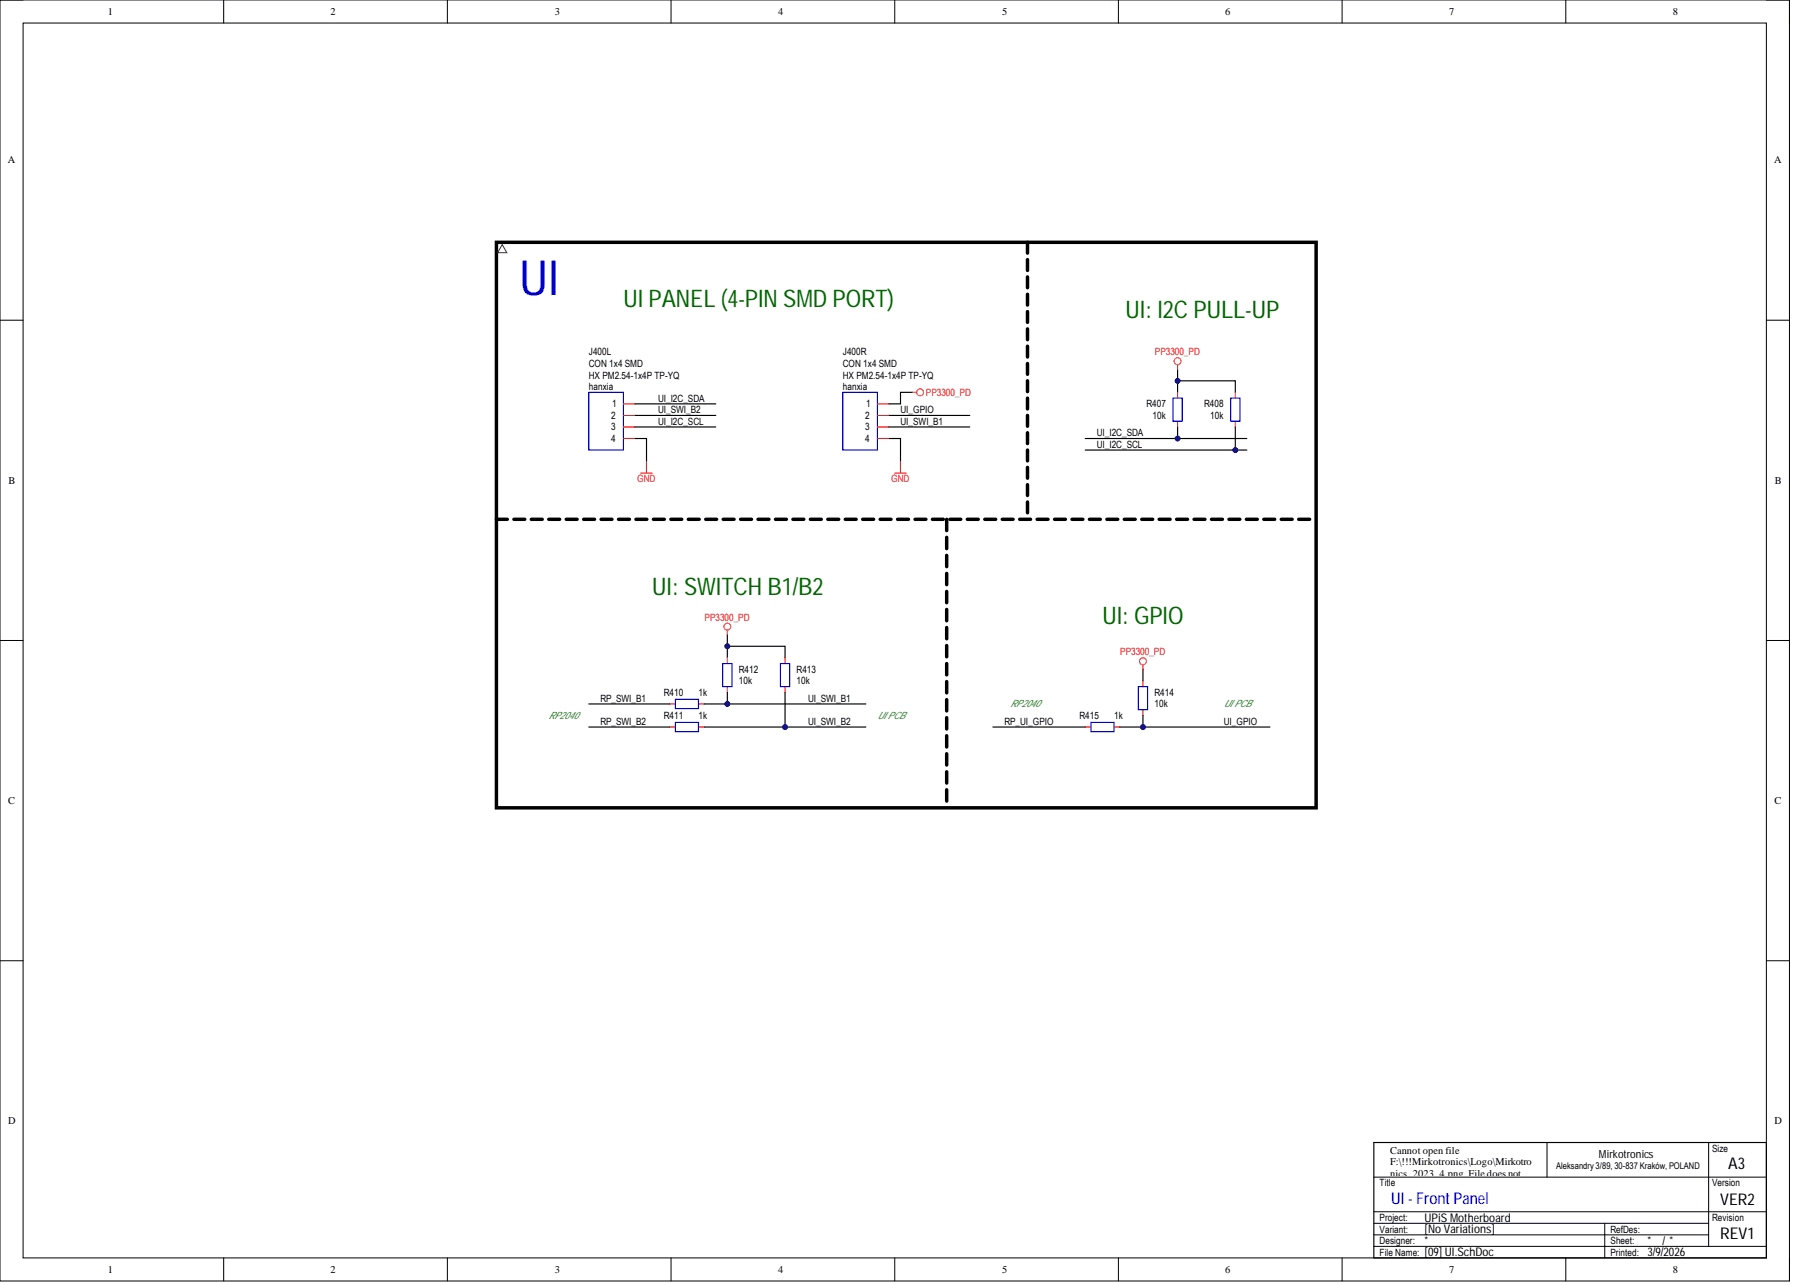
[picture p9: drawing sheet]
<svg xmlns="http://www.w3.org/2000/svg" width="393mm" height="282mm" viewBox="0 0 393 282" stroke-linecap="round" stroke-linejoin="round" font-family="sans-serif">
<g fill="none" stroke="#000" stroke-width=".22">
<path d="M0 0h392.6v281h-392.6zM0 0h5.1M49.1 0v5.1M98.1 0v5.1M147.2 0v5.1M196.3 0v5.1M245.4 0v5.1M294.4 0v5.1M343.5 0v5.1M387.5 0h5.1v5.1M5.1 5.1h382.4v270.8h-382.4zM0 70.2h5.1"/>
<path d="M387.5 70.2h5.1M0 140.5h5.1M387.5 140.5h5.1M0 210.7h5.1M387.5 210.7h5.1M301.4 258.2h86.1M339.4 250.6v7.6M374.8 250.6v22.8M49.1 275.9v5.1M98.1 275.9v5.1M147.2 275.9v5.1M196.3 275.9v5.1"/>
<path d="M245.4 275.9v5.1M294.4 275.9v5.1M301.4 268.3h73.4M301.4 270.9h73.4M301.4 265.8h86.1M301.4 273.4h86.1M343.5 275.9v5.1M352 268.3v7.6M392.6 275.9v5.1"/>
</g>
<path d="M301.4 250.6h86.1v25.3h-86.1z" fill="none" stroke="#000" stroke-width=".25"/>
<path d="M108.9 53.2h179.8v124h-179.8z" fill="none" stroke="#000" stroke-width=".76"/>
<path d="M110.2 53.7l1 1.7h-2z" fill="none" stroke="#333" stroke-width=".22"/>
<path d="M129.2 86.1h7.6v12.6h-7.6z" fill-rule="evenodd" fill="#fff"/>
<path d="M129.2 86.1h7.6v12.6h-7.6z" fill="none" stroke="#00c" stroke-width=".25"/>
<path d="M136.8 88.6h2.5M136.8 93.7h2.5M136.8 91.1h2.5M136.8 96.2h2.5" fill="none" stroke="#f00" stroke-width=".25"/>
<path d="M184.9 86.1h7.6v12.6h-7.6z" fill-rule="evenodd" fill="#fff"/>
<path d="M184.9 86.1h7.6v12.6h-7.6z" fill="none" stroke="#00c" stroke-width=".25"/>
<path d="M192.5 88.6h2.5M192.5 93.7h2.5M192.5 91.1h2.5M192.5 96.2h2.5M200.1 86.1h1M140.6 103.8h2.5M141.8 101.3v2.5M196.3 103.8h2.5M197.6 101.3v2.5" fill="none" stroke="#f00" stroke-width=".25"/>
<path d="M139.3 96.2h2.5v5.1M139.3 88.6h17.7M139.3 91.1h17.7M139.3 93.7h17.7M195 96.2h2.6v5.1M195 91.1h17.7M195 93.7h17.7M200.1 86.1h-2.5v2.5h-2.6M271 93.7v5" fill="none" stroke="#000" stroke-width=".25"/>
<circle cx="201.9" cy="86.1" r=".76" fill="none" stroke="#f00" stroke-width=".22"/>
<circle cx="271" cy="98.7" r=".51" fill="#000080"/>
<circle cx="271" cy="98.7" r=".51" fill="none" stroke="#000080" stroke-width=".22"/>
<path d="M258.3 93.7v2.5" fill="none" stroke="#000" stroke-width=".25"/>
<circle cx="258.3" cy="96.2" r=".51" fill="#000080"/>
<circle cx="258.3" cy="96.2" r=".51" fill="none" stroke="#000080" stroke-width=".22"/>
<path d="M258.3 86.1v-2.6h12.7v2.6" fill="none" stroke="#000" stroke-width=".25"/>
<circle cx="258.3" cy="83.5" r=".51" fill="#000080"/>
<circle cx="258.3" cy="83.5" r=".51" fill="none" stroke="#000080" stroke-width=".22"/>
<path d="M258.3 81v2.5" fill="none" stroke="#000" stroke-width=".25"/>
<circle cx="258.3" cy="83.5" r=".51" fill="#000080"/>
<circle cx="258.3" cy="83.5" r=".51" fill="none" stroke="#000080" stroke-width=".22"/>
<path d="M238.1 96.2h35.4" fill="none" stroke="#000" stroke-width=".25"/>
<circle cx="258.3" cy="96.2" r=".51" fill="#000080"/>
<circle cx="258.3" cy="96.2" r=".51" fill="none" stroke="#000080" stroke-width=".22"/>
<path d="M238.1 98.7h35.4" fill="none" stroke="#000" stroke-width=".25"/>
<circle cx="271" cy="98.7" r=".51" fill="#000080"/>
<circle cx="271" cy="98.7" r=".51" fill="none" stroke="#000080" stroke-width=".22"/>
<path d="M258.3 80v1M258.3 86.1v1.2M258.3 92.4v1.3M271 86.1v1.2M271 92.4v1.3M146.9 154.4h1.3M146.9 159.5h1.3M153.2 154.4h1.3M153.2 159.5h1.3" fill="none" stroke="#f00" stroke-width=".25"/>
<path d="M257.3 87.3h2.1v5.1h-2.1zM270 87.3h2v5.1h-2zM148.2 153.4h5v2h-5zM148.2 158.5h5v2h-5z" fill="none" stroke="#00c" stroke-width=".25"/>
<circle cx="258.3" cy="79.2" r=".76" fill="none" stroke="#f00" stroke-width=".22"/>
<path d="M129.2 154.4h17.7M129.2 159.5h17.7M154.5 154.4h35.5" fill="none" stroke="#000" stroke-width=".25"/>
<circle cx="159.6" cy="154.4" r=".51" fill="#000080"/>
<circle cx="159.6" cy="154.4" r=".51" fill="none" stroke="#000080" stroke-width=".22"/>
<path d="M154.5 159.5h35.5" fill="none" stroke="#000" stroke-width=".25"/>
<circle cx="172.2" cy="159.5" r=".51" fill="#000080"/>
<circle cx="172.2" cy="159.5" r=".51" fill="none" stroke="#000080" stroke-width=".22"/>
<path d="M159.6 144.3v-2.5h12.6v2.5" fill="none" stroke="#000" stroke-width=".25"/>
<circle cx="159.6" cy="141.8" r=".51" fill="#000080"/>
<circle cx="159.6" cy="141.8" r=".51" fill="none" stroke="#000080" stroke-width=".22"/>
<path d="M159.6 139.2v2.6" fill="none" stroke="#000" stroke-width=".25"/>
<circle cx="159.6" cy="141.8" r=".51" fill="#000080"/>
<circle cx="159.6" cy="141.8" r=".51" fill="none" stroke="#000080" stroke-width=".22"/>
<path d="M159.6 138.2v1M159.6 144.3v1.3M159.6 150.6v1.3M172.2 144.3v1.3M172.2 150.6v1.3" fill="none" stroke="#f00" stroke-width=".25"/>
<path d="M158.5 145.6h2.1v5h-2.1zM171.2 145.6h2v5h-2z" fill="none" stroke="#00c" stroke-width=".25"/>
<circle cx="159.6" cy="137.5" r=".76" fill="none" stroke="#f00" stroke-width=".22"/>
<path d="M172.2 151.9v7.6" fill="none" stroke="#000" stroke-width=".25"/>
<circle cx="172.2" cy="159.5" r=".51" fill="#000080"/>
<circle cx="172.2" cy="159.5" r=".51" fill="none" stroke="#000080" stroke-width=".22"/>
<path d="M159.6 151.9v2.5" fill="none" stroke="#000" stroke-width=".25"/>
<circle cx="159.6" cy="154.4" r=".51" fill="#000080"/>
<circle cx="159.6" cy="154.4" r=".51" fill="none" stroke="#000080" stroke-width=".22"/>
<path d="M238.1 159.5h1.2M244.4 159.5h1.3M250.7 149.4v1.2M250.7 155.7v1.2" fill="none" stroke="#f00" stroke-width=".25"/>
<path d="M239.3 158.5h5.1v2h-5.1zM249.7 150.6h2.1v5.1h-2.1z" fill="none" stroke="#00c" stroke-width=".25"/>
<path d="M217.8 159.5h20.3M245.7 159.5h32.9" fill="none" stroke="#000" stroke-width=".25"/>
<circle cx="250.7" cy="159.5" r=".51" fill="#000080"/>
<circle cx="250.7" cy="159.5" r=".51" fill="none" stroke="#000080" stroke-width=".22"/>
<path d="M250.7 156.9v2.6" fill="none" stroke="#000" stroke-width=".25"/>
<circle cx="250.7" cy="159.5" r=".51" fill="#000080"/>
<circle cx="250.7" cy="159.5" r=".51" fill="none" stroke="#000080" stroke-width=".22"/>
<path d="M250.7 146.8v2.6" fill="none" stroke="#000" stroke-width=".25"/>
<circle cx="250.7" cy="145" r=".76" fill="none" stroke="#f00" stroke-width=".22"/>
<path d="M250.7 145.8v1" fill="none" stroke="#f00" stroke-width=".25"/>
<g fill="none" stroke="#000" stroke-width=".76">
<path d="M225.4 53.2v2.3M225.4 57v2.3M225.4 60.7v2.4M225.4 64.5v2.4M225.4 68.3v2.4M225.4 72.1v2.4M225.4 75.9v2.4M225.4 79.7v2.4M225.4 83.5v2.4M225.4 87.3v2.4M225.4 91.1v2.4M225.4 94.9v2.4"/>
<path d="M225.4 98.7v2.4M108.9 113.9h2.4M112.7 113.9h2.4M116.6 113.9h2.4M120.4 113.9h2.4M124.2 113.9h2.4M128 113.9h2.4M131.9 113.9h2.4M135.7 113.9h2.4M139.5 113.9h2.4M143.3 113.9h2.4M147.2 113.9h2.4"/>
<path d="M151 113.9h2.4M154.8 113.9h2.4M158.6 113.9h2.4M162.5 113.9h2.4M166.3 113.9h2.4M170.1 113.9h2.4M174 113.9h2.3M177.8 113.9h2.4M181.6 113.9h2.4M185.4 113.9h2.4M189.3 113.9h2.4M193.1 113.9h2.4"/>
<path d="M196.9 113.9h2.4M200.7 113.9h2.4M204.6 113.9h2.4M207.7 113.9v2.5M207.7 117.9v2.4M208.4 113.9h2.4M212.2 113.9h2.4M216 113.9h2.4M219.9 113.9h2.4M223.7 113.9h2.4M225.4 102.5v2.4M225.4 106.3v2.4"/>
<path d="M225.4 110.1v2.4M227.5 113.9h2.4M231.3 113.9h2.4M235.2 113.9h2.4M239 113.9h2.4M242.8 113.9h2.4M246.6 113.9h2.4M250.5 113.9h2.4M254.3 113.9h2.4M258.1 113.9h2.4M262 113.9h2.3M265.8 113.9h2.4"/>
<path d="M269.6 113.9h2.4M273.4 113.9h2.4M277.3 113.9h2.3M281.1 113.9h2.4M284.9 113.9h2.4M207.7 121.8v2.5M207.7 125.8v2.5M207.7 129.7v2.5M207.7 133.7v2.5M207.7 137.6v2.5M207.7 141.6v2.5M207.7 145.6v2.4"/>
<path d="M207.7 149.5v2.5M207.7 153.5v2.4M207.7 157.4v2.5M207.7 161.4v2.5M207.7 165.3v2.5M207.7 169.3v2.5M207.7 173.2v2.5"/>
</g>
<text font-size="10.6" fill="#00f" x="114" y="64.8">UI</text>
<g font-size="5.3" fill="#060">
<text x="136.8" y="67.2">UI PANEL (4-PIN SMD PORT)</text>
<text x="246.9" y="69.8">UI: I2C PULL-UP</text>
<text x="143.1" y="130.5">UI: SWITCH B1/B2</text>
<text x="241.9" y="136.9">UI: GPIO</text>
</g>
<g font-size="3.5">
<text x="379.1" y="256.4">A3</text>
<text x="377.4" y="264.3">VER2</text>
<text x="377.4" y="271.9">REV1</text>
</g>
<text font-size="3.5" fill="#00c" x="305.2" y="264">UI -FrontPanel</text>
<g font-size="2.6">
<text x="312.5" y="268">UPiS Motherboard</text>
<text x="312.5" y="275.6">[09] UI.SchDoc</text>
<text x="312.5" y="270.5">[NoVariations]</text>
<text x="312.5" y="273.1">*</text>
<text x="361.4" y="275.6">3/9/2026</text>
<text x="361.4" y="273.1">*</text>
<text x="364.7" y="273.1">/*</text>
</g>
<text font-size="2.4" x="350.8" y="253.9">Mirkotronics</text>
<g font-size="2.3">
<text x="23.6" y="3.3">1</text>
<text x="72.5" y="3.3">2</text>
<text x="121.7" y="3.3">3</text>
<text x="170.7" y="3.3">4</text>
<text x="219.8" y="3.3">5</text>
<text x="268.8" y="3.3">6</text>
<text x="317.9" y="3.3">7</text>
<text x="367" y="3.3">8</text>
<text x="1.7" y="35.9">A</text>
<text x="389.2" y="35.9">A</text>
<text x="1.9" y="106.1">B</text>
<text x="389.4" y="106.1">B</text>
<text x="1.8" y="176.4">C</text>
<text x="389.3" y="176.4">C</text>
<text x="1.8" y="246.6">D</text>
<text x="389.3" y="246.6">D</text>
<text x="304.9" y="253.1">Cannot open file</text>
<text x="304.9" y="255.6">F:\!!!Mirkotronics\Logo\Mirkotro</text>
<text x="304.9" y="258.1">nics_2023_4.png. File does not</text>
<text x="23.6" y="279.2">1</text>
<text x="72.5" y="279.2">2</text>
<text x="121.7" y="279.2">3</text>
<text x="170.7" y="279.2">4</text>
<text x="219.8" y="279.2">5</text>
<text x="268.8" y="279.2">6</text>
<text x="317.9" y="279.2">7</text>
<text x="367" y="279.2">8</text>
</g>
<g font-size="2.2">
<text x="129.2" y="78">J400L</text>
<text x="184.9" y="78">J400R</text>
<text x="129.2" y="83">HX PM2.54-1x4P TP-YQ</text>
<text x="129.2" y="80.5">CON 1x4 SMD</text>
<text x="184.9" y="83">HX PM2.54-1x4P TP-YQ</text>
<text x="184.9" y="80.5">CON 1x4 SMD</text>
<text x="129.2" y="85.6">hanxia</text>
<text x="134.3" y="89.4">1</text>
<text x="144.4" y="88.1">UI_I2C_SDA</text>
<text x="184.9" y="85.6">hanxia</text>
<text x="190" y="89.4">1</text>
<text x="251.5" y="89.4">R407</text>
<text x="264.2" y="89.4">R408</text>
<text x="134.1" y="94.4">3</text>
<text x="134.1" y="91.9">2</text>
<text x="144.4" y="93.2">UI_I2C_SCL</text>
<text x="144.4" y="90.6">UI_SWI_B2</text>
<text x="189.8" y="94.4">3</text>
<text x="189.8" y="91.9">2</text>
<text x="197.6" y="93.2">UI_SWI_B1</text>
<text x="197.6" y="90.6">UI_GPIO</text>
<text x="240.6" y="95.7">UI_I2C_SDA</text>
<text x="252.8" y="91.9">10k</text>
<text x="265.5" y="91.9">10k</text>
<text x="134.1" y="96.9">4</text>
<text x="189.8" y="96.9">4</text>
<text x="240.6" y="98.2">UI_I2C_SCL</text>
<text x="162.1" y="147.6">R412</text>
<text x="174.8" y="147.6">R413</text>
<text x="131.7" y="153.9">RP_SWI_B1</text>
<text x="145.6" y="152.6">R410</text>
<text x="153.2" y="152.6">1k</text>
<text x="162.1" y="150.1">10k</text>
<text x="174.8" y="150.1">10k</text>
<text x="177.3" y="153.9">UI_SWI_B1</text>
<text x="253.3" y="152.6">R414</text>
<text x="253.3" y="155.2">10k</text>
<text x="131.7" y="159">RP_SWI_B2</text>
<text x="145.6" y="157.7">R411</text>
<text x="153.2" y="157.7">1k</text>
<text x="177.3" y="159">UI_SWI_B2</text>
<text x="220.3" y="159">RP_UI_GPIO</text>
<text x="236.8" y="157.7">R415</text>
<text x="244.4" y="157.7">1k</text>
<text x="268.5" y="159">UI_GPIO</text>
<text x="375.6" y="252.6">Size</text>
<text x="302.7" y="260.2">Titlexist.</text>
<text x="305.1" y="260.2">e</text>
<text x="375.6" y="260.2">Version</text>
<text x="302.7" y="267.8">Project:</text>
<text x="375.6" y="267.8">Revision</text>
<text x="302.7" y="275.4">File Name:</text>
<text x="302.7" y="270.4">Variant:</text>
<text x="302.7" y="272.9">Designer:</text>
<text x="353.3" y="275.4">Printed:</text>
<text x="353.3" y="272.9">Sheet:</text>
<text x="353.3" y="270.4">RefDes:</text>
</g>
<g font-size="2.2" fill="#f00">
<text x="253.4" y="78">PP3300_PD</text>
<text x="203.1" y="86.8">PP3300_PD</text>
<text x="139.8" y="105.8">GND</text>
<text x="195.5" y="105.8">GND</text>
<text x="154.6" y="136.2">PP3300_PD</text>
<text x="245.8" y="143.8">PP3300_PD</text>
</g>
<g font-size="2.2" fill="#38761d">
<text x="221.6" y="155.2">RP2040</text>
<text x="268.5" y="155.2">UI PCB</text>
<text x="120.3" y="157.7">RP2040</text>
<text x="192.5" y="157.7">UI PCB</text>
</g>
<text font-size="2" x="341.4" y="256.5">Aleksandry 3/89, 30-837 Kraków, POLAND</text>
</svg>
